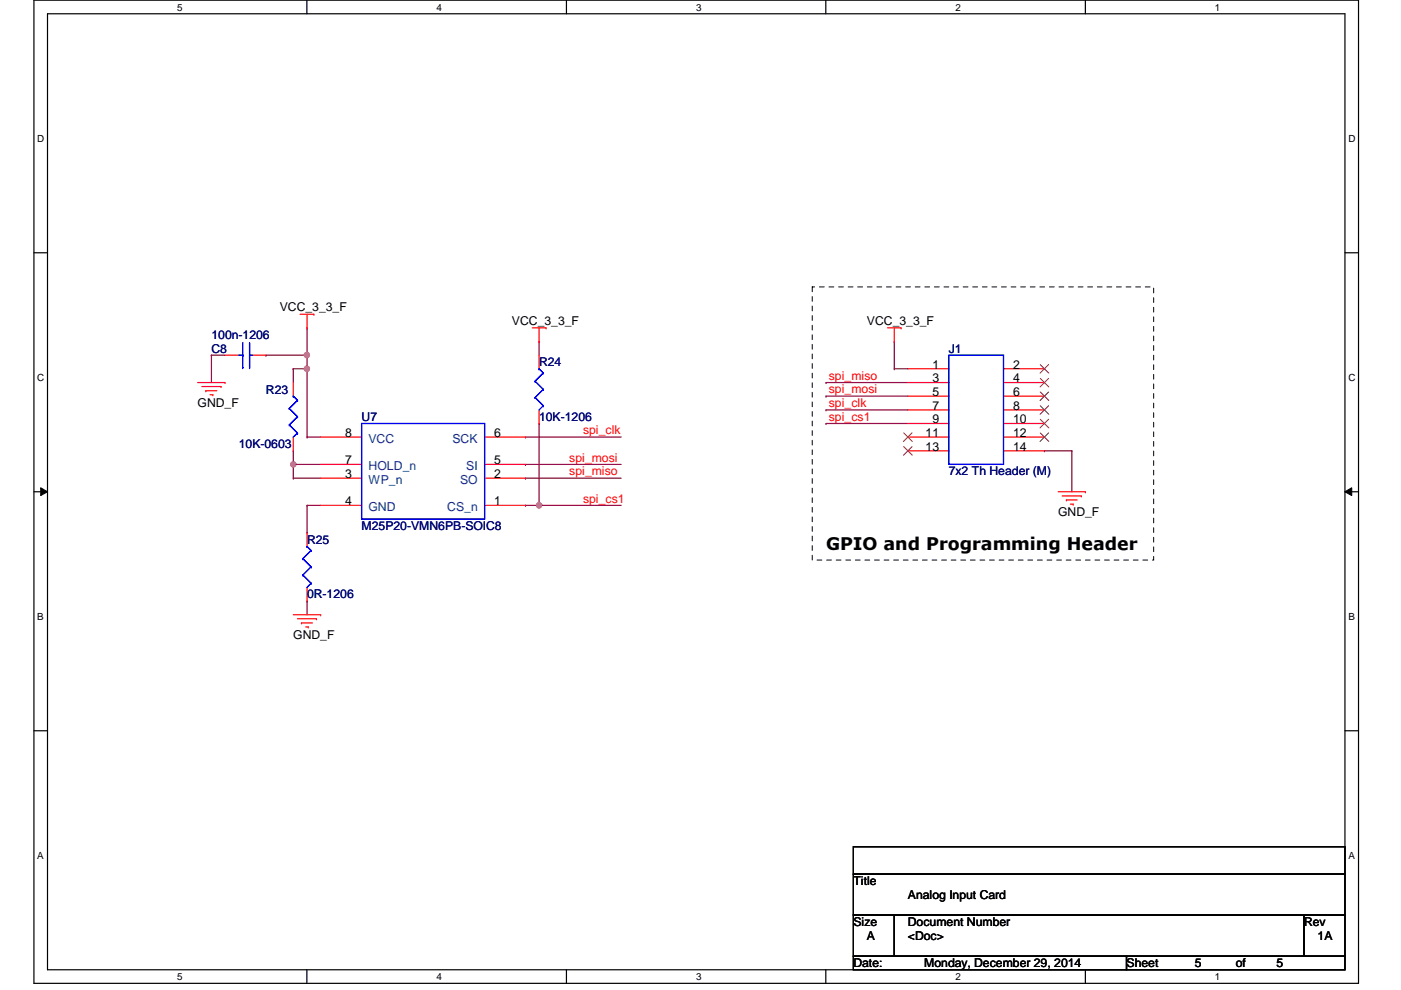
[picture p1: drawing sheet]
<svg xmlns="http://www.w3.org/2000/svg" width="297mm" height="210mm" viewBox="0 0 297 210" stroke-linecap="round" stroke-linejoin="round" font-family="sans-serif">
<path d="M7.2 0h280.8v208.5h-280.8zM10.1 2.9h275.1v202.7h-275.1z" fill="none" stroke="#000" stroke-width=".25"/>
<g fill="#fff">
<path d="M37.5 .3h1.2v2.4h-1.2z"/>
<path d="M37.5 205.9h1.2v2.3h-1.2z"/>
</g>
<path d="M65.1 0v2.9M65.1 205.6v2.9" fill="none" stroke="#000" stroke-width=".25"/>
<g fill="#fff">
<path d="M92.5 .3h1.2v2.4h-1.2z"/>
<path d="M92.5 205.9h1.2v2.3h-1.2z"/>
</g>
<path d="M120.1 0v2.9M120.1 205.6v2.9" fill="none" stroke="#000" stroke-width=".25"/>
<g fill="#fff">
<path d="M147.6 .3h1.1v2.4h-1.1z"/>
<path d="M147.6 205.9h1.1v2.3h-1.1z"/>
</g>
<path d="M175.1 0v2.9M175.1 205.6v2.9" fill="none" stroke="#000" stroke-width=".25"/>
<g fill="#fff">
<path d="M202.6 .3h1.1v2.4h-1.1z"/>
<path d="M202.6 205.9h1.1v2.3h-1.1z"/>
</g>
<path d="M230.1 0v2.9M230.1 205.6v2.9" fill="none" stroke="#000" stroke-width=".25"/>
<g fill="#fff">
<path d="M257.6 .3h1.1v2.4h-1.1z"/>
<path d="M257.6 205.9h1.1v2.3h-1.1z"/>
<path d="M7.9 28.2h1.5v2.4h-1.5z"/>
<path d="M285.9 28.2h1.5v2.4h-1.5z"/>
<path d="M7.9 78.9h1.5v2.3h-1.5z"/>
<path d="M285.9 78.9h1.5v2.3h-1.5z"/>
</g>
<path d="M7.2 53.6h2.9M285.2 53.6h2.8" fill="none" stroke="#000" stroke-width=".25"/>
<g fill="#fff">
<path d="M7.9 129.6h1.4v2.3h-1.4z"/>
<path d="M285.9 129.6h1.3v2.3h-1.3z"/>
</g>
<path d="M7.2 104.3h2.9M285.2 104.3h2.8" fill="none" stroke="#000" stroke-width=".25"/>
<path d="M8.6 103.4l1.5 .9-1.5 .8zM285.2 104.3l1.4-.9v1.7z" fill="#000"/>
<path d="M8.6 103.4l1.5 .9-1.5 .8zM285.2 104.3l1.4-.9v1.7z" fill="none" stroke="#000" stroke-width=".21"/>
<g fill="#fff">
<path d="M7.9 180.3h1.4v2.3h-1.4z"/>
<path d="M285.9 180.3h1.3v2.3h-1.3z"/>
</g>
<path d="M7.2 154.9h2.9M285.2 154.9h2.8" fill="none" stroke="#000" stroke-width=".25"/>
<path d="M44.8 75.3h.1M44.8 75.3v5.8M44.8 75.3h2.9M114.3 89.8h.1M114.3 89.8v17.3" fill="none" stroke="#800040" stroke-width=".25"/>
<circle cx="114.3" cy="107.1" r=".56" fill="#f0f"/>
<circle cx="114.3" cy="107.1" r=".56" fill="none" stroke="#f0f" stroke-width=".25"/>
<path d="M65.1 78.2h.1M65.1 78.2v14.5M114.3 72.4h.1M114.3 72.4v2.9" fill="none" stroke="#800040" stroke-width=".25"/>
<circle cx="65.1" cy="78.2" r=".56" fill="#f0f"/>
<circle cx="65.1" cy="78.2" r=".56" fill="none" stroke="#f0f" stroke-width=".25"/>
<path d="M62.2 95.6h.1M62.2 95.6v2.9M65.1 92.7h.1M65.1 92.7h2.9M65.1 107.1h.1M65.1 107.1h2.9M111.4 107.1h.1M111.4 107.1h2.9" fill="none" stroke="#800040" stroke-width=".25"/>
<circle cx="62.2" cy="98.5" r=".56" fill="#f0f"/>
<circle cx="62.2" cy="98.5" r=".56" fill="none" stroke="#f0f" stroke-width=".25"/>
<path d="M65.1 75.3h.1M65.1 75.3v2.9M62.2 98.5h.1M62.2 98.5h5.8" fill="none" stroke="#800040" stroke-width=".25"/>
<circle cx="65" cy="75.3" r=".56" fill="#f0f"/>
<circle cx="65" cy="75.3" r=".56" fill="none" stroke="#f0f" stroke-width=".25"/>
<g fill="none" stroke="#800040" stroke-width=".25">
<path d="M56.4 75.3h.1M62.2 78.2h.1M62.2 78.2h2.9M62.2 78.2v2.9M65.1 69.5h.1M65.1 69.5v5.8h-8.7M189.6 78.2h.1M189.6 72.4h.1M189.6 78.2h2.9M189.6 72.4v5.8M62.2 98.5h.1M62.2 98.5v2.9"/>
<path d="M111.4 98.5h.1M111.4 92.7h.1M111.4 98.5h20.3M111.4 92.7h20.3M175.1 84h.1M175.1 81.1h.1M175.1 86.9h.1M175.1 89.8h.1M175.1 84h17.4M175.1 81.1h17.4M175.1 86.9h17.4M175.1 89.8h17.4"/>
<path d="M221.4 95.6h.1M221.4 95.6h5.8M227.2 95.6h.1M227.2 95.6v8.7M62.2 101.4h.1M62.2 101.4h5.8M65.1 112.9h.1M65.1 107.1v5.8M111.4 101.4h.1M111.4 101.4h20.3M114.3 107.1h.1M114.3 107.1h17.4"/>
<path d="M65.1 127.4h.1M65.1 127.4v2.9"/>
</g>
<g fill="none" stroke="#f00" stroke-width=".25">
<path d="M47.7 75.3h2.9M53.5 75.3h2.9M63.6 66.6h2.9M65.1 69.5h.1M65.1 66.6v2.9M66.5 66.6h.1M112.9 69.5h2.9M114.3 72.4h.1M114.3 69.5v2.9M114.3 75.3v2.9M115.8 69.5h.1M188.2 69.5h2.8"/>
<path d="M189.6 72.4h.1M189.6 69.5v2.9M191 69.5h.1M192.5 78.2h8.7M212.8 78.2h8.6M41.9 81.1h5.8M42.8 82h4.1M43.6 82.8h.1M43.6 82.8h2.4M44.5 83.7h.6M45.1 83.7h.1M46.9 82h.1"/>
<path d="M47.7 81.1h.1M62.2 81.1v2.9M62.2 92.7v2.9M68 92.7h8.7M68 98.5h8.7M102.7 92.7h8.7M102.7 98.5h8.7M114.3 86.9v2.9M192.5 81.1h8.7M192.5 84h8.7M192.5 86.9h8.7M192.5 89.8h8.7"/>
<path d="M192.5 92.7h8.7M192.5 95.6h8.7M212.8 81.1h8.6M212.8 84h8.6M212.8 86.9h8.6M212.8 89.8h8.6M212.8 92.7h8.6M212.8 95.6h8.6M65.1 112.9v3M68 107.1h8.7M68 101.4h8.7M102.7 107.1h8.7"/>
<path d="M102.7 101.4h8.7M224.4 104.3h5.7M225.2 105.2h4.1M226.1 106h.1M226.1 106h2.3M226.9 106.9h.6M227.5 106.9h.1M229.3 105.2h.1M230.1 104.3h.1M62.2 130.3h5.8M63.1 131.2h4M63.9 132.1h.1"/>
<path d="M63.9 132.1h2.3M64.8 132.9h.6M65.1 124.5v2.9M65.4 132.9h.1M67.1 131.2h.1M68 130.3h.1"/>
</g>
<path d="M180.9 179.5h104.3v5.8h-104.3zM180.9 185.3h104.3v8.7h-104.3zM180.9 194h8.7v8.7h-8.7zM189.6 194h86.9v8.7h-86.9zM276.5 194h8.7v8.7h-8.7zM180.9 202.7h57.9v2.9h-57.9zM238.8 202.7h46.4v2.9h-46.4z" fill="none" stroke="#000" stroke-width=".25"/>
<path d="M172.2 60.8h72.4v57.9h-72.4z" fill="none" stroke="#000" stroke-width=".21" stroke-dasharray="1 1 1 1 1 1 1 1"/>
<g fill="none" stroke="#00f" stroke-width=".25">
<path d="M50.6 75.3h.9M51.5 77.9h.1M51.5 75.3h.1M51.5 72.7v5.2M52.9 75.3h.1M52.9 77.9h.1M52.9 75.3h.6M52.9 72.7v5.2M114.3 78.2h.1M114.3 78.2l.9 .9M115.2 79.1h.1M115.2 79.1l-1.8 1.7"/>
<path d="M201.2 75.3h11.6v23.2h-11.6zM61.3 90.1h.1M61.3 86.6h.1M61.3 90.1l1.8 1.7M61.3 86.6l1.8 1.7M62.2 84h.1M62.2 84l.9 .9M63.1 91.8h.1M63.1 88.3h.1M63.1 84.9h.1M63.1 91.8l-.9 .9M63.1 88.3l-1.8 1.8"/>
<path d="M63.1 84.9l-1.8 1.7M76.7 89.8h26v20.3h-26zM113.4 84.3h.1M113.4 80.8h.1M113.4 84.3l1.8 1.7M113.4 80.8l1.8 1.7M115.2 86h.1M115.2 82.5h.1M115.2 86l-.9 .9M115.2 82.5l-1.8 1.8M64.2 118.4h.1M64.2 118.4l1.8 1.8"/>
<path d="M65.1 115.9h.1M65.1 115.9l.9 .8M66 116.7h.1M66 116.7l-1.8 1.7M64.2 121.9h.1M64.2 121.9l1.8 1.8M66 123.7h.1M66 120.2h.1M66 123.7l-.9 .8M66 120.2l-1.8 1.7"/>
</g>
<g fill="none" stroke="#804000" stroke-width=".21">
<path d="M220.6 77.3l1.8 1.8M222.3 77.3l-1.8 1.8M191.6 91.8l1.8 1.8M191.6 94.7l1.8 1.8M193.4 91.8l-1.8 1.8M193.4 94.7l-1.8 1.8M220.6 80.2l1.8 1.8M220.6 83.1l1.8 1.8M220.6 86l1.8 1.8M220.6 88.9l1.8 1.8M220.6 91.8l1.8 1.8M222.3 80.2l-1.8 1.8"/>
<path d="M222.3 83.1l-1.8 1.8M222.3 86l-1.8 1.8M222.3 88.9l-1.8 1.8M222.3 91.8l-1.8 1.8"/>
</g>
<circle cx="114.3" cy="107.1" r=".56" fill="#f0f"/>
<circle cx="114.3" cy="107.1" r=".56" fill="none" stroke="#f0f" stroke-width=".25"/>
<circle cx="65.1" cy="78.2" r=".56" fill="#f0f"/>
<circle cx="65.1" cy="78.2" r=".56" fill="none" stroke="#f0f" stroke-width=".25"/>
<circle cx="62.2" cy="98.5" r=".56" fill="#f0f"/>
<circle cx="62.2" cy="98.5" r=".56" fill="none" stroke="#f0f" stroke-width=".25"/>
<circle cx="65" cy="75.3" r=".56" fill="#f0f"/>
<circle cx="65" cy="75.3" r=".56" fill="none" stroke="#f0f" stroke-width=".25"/>
<text font-size="3.7" x="175.1" y="116.7">GPIO and Programming Header</text>
<g font-size="2.6" fill="#000080">
<text x="44.8" y="71.8">100n-1206</text>
<text x="44.8" y="74.8">C8</text>
<text x="114.3" y="77.6">R24</text>
<text x="201.2" y="74.8">J1</text>
<text x="56.4" y="83.4">R23</text>
<text x="76.7" y="89.2">U7</text>
<text x="114.3" y="89.2">10K-1206</text>
<text x="50.6" y="95">10K-0603</text>
<text x="201.2" y="100.8">7x2 Th Header (M)</text>
<text x="76.7" y="112.4">M25P20-VMN6PB-SOIC8</text>
<text x="65.1" y="115.3">R25</text>
<text x="65.1" y="126.9">0R-1206</text>
</g>
<g font-size="2.6">
<text x="59.3" y="66">VCC_3_3_F</text>
<text x="108.5" y="69">VCC_3_3_F</text>
<text x="183.8" y="69">VCC_3_3_F</text>
<text x="197.7" y="78.1">1</text>
<text x="197.7" y="81.1">3</text>
<text x="197.7" y="83.9">5</text>
<text x="214.8" y="78.1">2</text>
<text x="214.8" y="81.1">4</text>
<text x="214.8" y="83.9">6</text>
<text x="41.9" y="86.3">GND_F</text>
<text x="197.7" y="86.9">7</text>
<text x="197.7" y="89.7">9</text>
<text x="214.8" y="86.9">8</text>
<text x="214.8" y="89.7">10</text>
<text x="73.2" y="92.6">8</text>
<text x="104.8" y="92.6">6</text>
<text x="196.3" y="92.6">11</text>
<text x="196.3" y="95.5">13</text>
<text x="214.8" y="92.6">12</text>
<text x="214.8" y="95.5">14</text>
<text x="73.2" y="98.4">7</text>
<text x="73.2" y="101.3">3</text>
<text x="104.8" y="101.3">2</text>
<text x="104.8" y="98.4">5</text>
<text x="73.2" y="107.1">4</text>
<text x="104.8" y="107.1">1</text>
<text x="224.4" y="109.5">GND_F</text>
<text x="62.2" y="135.6">GND_F</text>
<text x="180.9" y="187.7">Title</text>
<text x="192.5" y="190.6">Analog Input Card</text>
<text x="180.9" y="196.3">Size</text>
<text x="192.5" y="196.3">Document Number</text>
<text x="276.5" y="196.3">Rev</text>
<text x="183.8" y="199.3">A</text>
<text x="192.5" y="199.3">&lt;Doc&gt;</text>
<text x="279.4" y="199.3">1A</text>
<text x="180.9" y="205.1">Date:</text>
<text x="196" y="205.1">Monday, December 29, 2014</text>
<text x="238.8" y="205.1">Sheet</text>
<text x="253.3" y="205.1">5</text>
<text x="262" y="205.1">of</text>
<text x="270.7" y="205.1">5</text>
</g>
<g font-size="2.6" fill="#f00">
<text x="175.7" y="83.4">spi_mosi</text>
<text x="175.7" y="80.5">spi_miso</text>
<text x="175.7" y="86.3">spi_clk</text>
<text x="175.7" y="89.2">spi_cs1</text>
<text x="123.6" y="92.1">spi_clk</text>
<text x="120.7" y="100.8">spi_miso</text>
<text x="120.7" y="97.9">spi_mosi</text>
<text x="123.6" y="106.6">spi_cs1</text>
</g>
<g font-size="2.6" fill="#004080">
<text x="78.1" y="93.9">VCC</text>
<text x="95.9" y="93.9">SCK</text>
<text x="78.1" y="99.7">HOLD_n</text>
<text x="98.8" y="99.7">SI</text>
<text x="78.1" y="102.6">WP_n</text>
<text x="97.5" y="102.6">SO</text>
<text x="78.1" y="108.3">GND</text>
<text x="94.8" y="108.3">CS_n</text>
</g>
<g font-size="2.1">
<text x="37.5" y="2.2">5</text>
<text x="92.5" y="2.2">4</text>
<text x="147.6" y="2.2">3</text>
<text x="202.6" y="2.2">2</text>
<text x="257.6" y="2.2">1</text>
<text x="7.9" y="30.1">D</text>
<text x="285.9" y="30.1">D</text>
<text x="7.9" y="80.8">C</text>
<text x="285.9" y="80.8">C</text>
<text x="7.9" y="131.5">B</text>
<text x="285.9" y="131.5">B</text>
<text x="7.9" y="182.2">A</text>
<text x="285.9" y="182.2">A</text>
<text x="37.5" y="207.8">5</text>
<text x="92.5" y="207.8">4</text>
<text x="147.6" y="207.8">3</text>
<text x="202.6" y="207.8">2</text>
<text x="257.6" y="207.8">1</text>
</g>
</svg>
